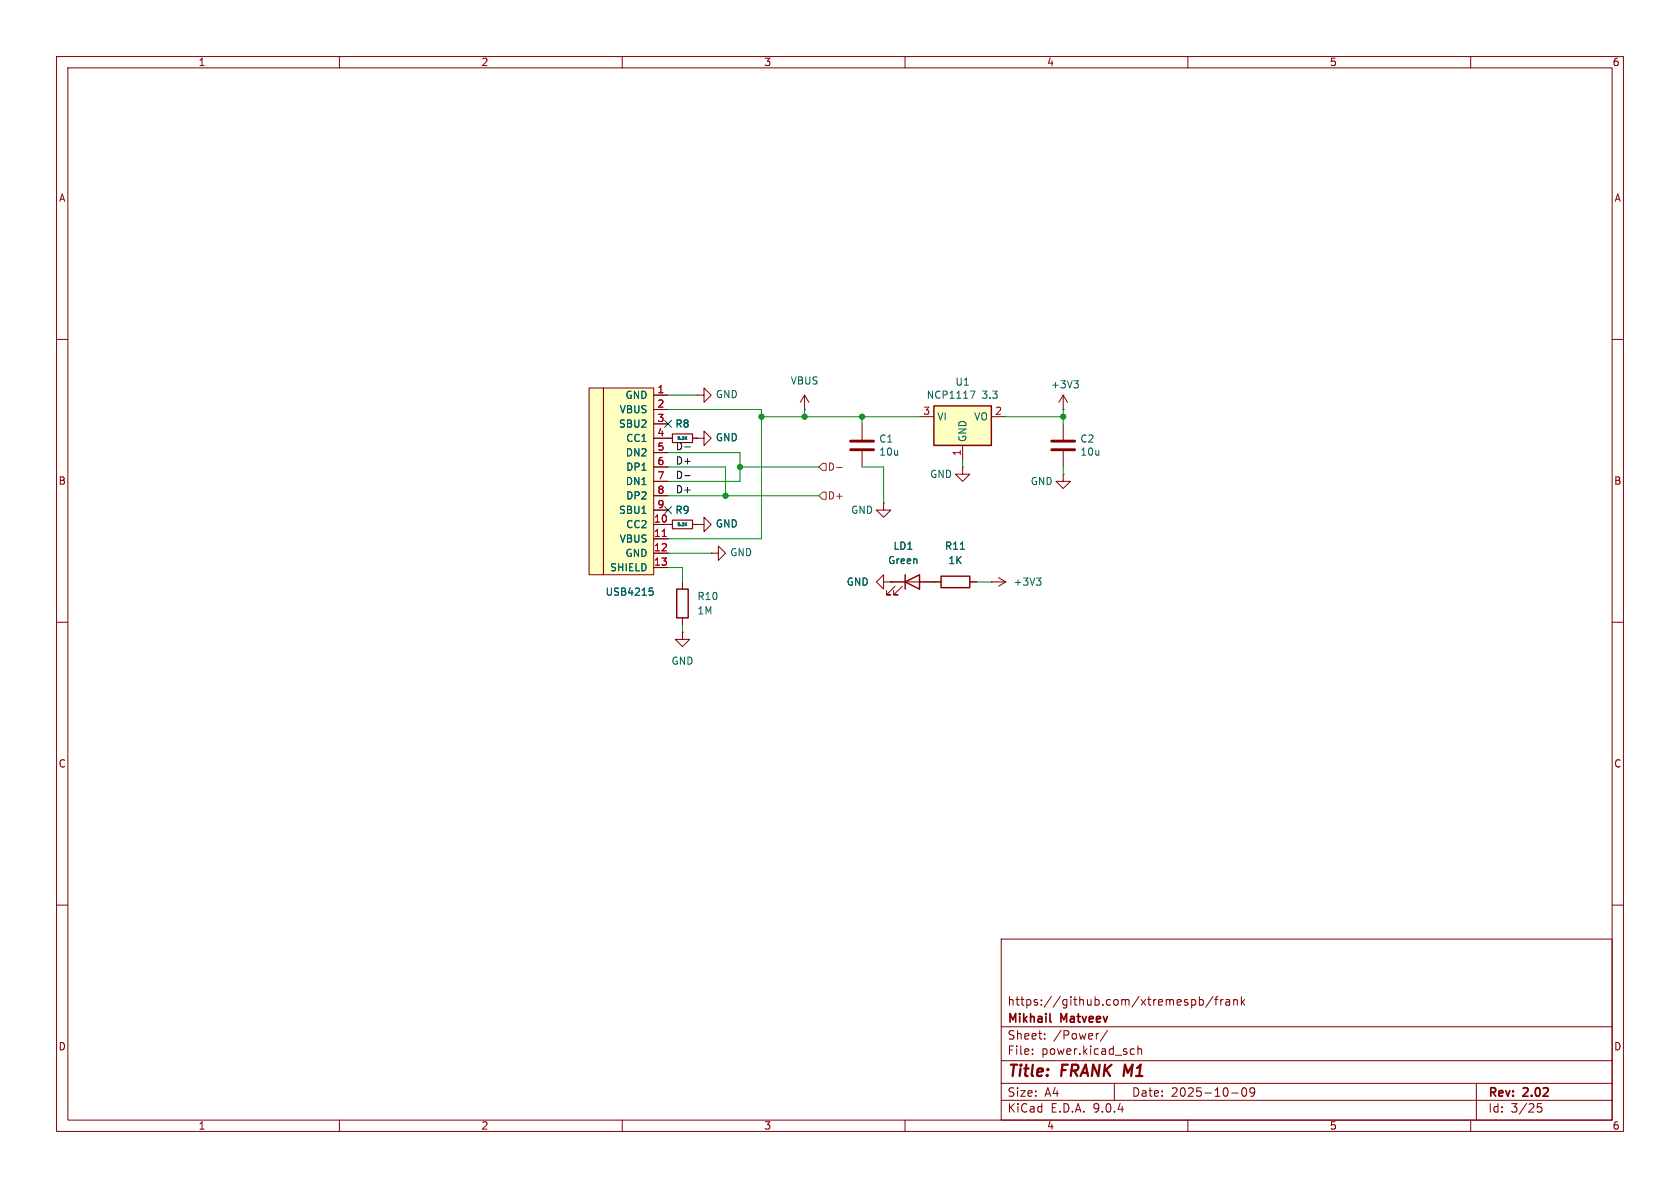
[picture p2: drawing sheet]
<svg xmlns="http://www.w3.org/2000/svg" width="297mm" height="210mm" viewBox="0 0 297 210" stroke-linecap="round" stroke-linejoin="round" font-family="sans-serif">
<g fill="none" stroke="#840000" stroke-width=".18">
<path d="M10 10h277v190h-277zM12 12h273v186h-273zM60 10v2M110 10v2M160 10v2M210 10v2M260 10v2M10 60h2M118.1 77.5h.8M122.4 77.5h.8M123.2 77.5h1.3v-1.3l1.2 1.3-1.2 1.2v-1.2M123.2 77.5h.1"/>
<path d="M123.2 69.9h1.3v-1.3l1.2 1.3-1.2 1.2v-1.2M123.2 69.9h.1M142.2 72.4h.1M142.2 69.9l-.7 1.2M142.2 69.9l.8 1.2M142.2 69.9v2.5M285 60h2M123.2 92.7h1.3v-1.3l1.2 1.3-1.2 1.3v-1.3M123.2 92.7h.1M125.7 97.8h1.3v-1.3l1.3 1.3-1.3 1.3v-1.3M125.7 97.8h.1M10 110h2"/>
<path d="M120.6 111.8v1.2h1.3l-1.3 1.3-1.2-1.3h1.2M120.6 111.8h.1M120.6 102.9v1.2M120.6 109.2v1.3M165.1 102.9h1.3M171.4 102.9h1.3M285 110h2M10 160h2M177 166h108v32h-108zM210.7 176.8l.4-.1 .3 .3v.4l-.2 .2h-.5M212 176.8l.5-.1 .2 .3v.4l-.1 .2h-.6M212 176.2v1.5"/>
<path d="M214.5 176.1l-1.3 2M214.7 176.7h.6M215.3 176.2l-.3 .2v1.3M215.8 176.7v1M216.2 176.7l-.2 .1-.2 .2M216.7 176.8h.6l.1 .9M217.4 177.1h-.5a.29 .29 0 0 0-.2 .3 .29 .29 0 0 0 .2 .3l.5-.1M218.1 176.8l.2-.1 .4 .1v.9M218.1 176.7v1M219.5 176.2v1.5M219.6 177.1l.4 .6M220 176.7l-.5 .6"/>
<path d="M285 160h2M60 198v2M110 198v2M160 198v2M177 194.5h108M177 191.5h108M177 187.5h108M177 181.5h108M182.5 186.3v.1M182.5 185.5v.1M184.7 183.6v.1M184.7 182.8v.1"/>
<path d="M194.2 182.7l-.2 .1M195.8 182.1l-1.3 2M197 191.5v3M200.1 185.4l.4 .1M200.5 186.3l-.4 .1M201.2 185.5l.2-.1 .3 .1 .1 .9M201.2 184.9v1.5M210 198v2M217.7 193.2h1.2M219.7 192.4l.2-.1a.81 .81 0 0 1 .6 .6 .81 .81 0 0 1-.3 .8l-.2 .1a.81 .81 0 0 1-.3-1.4zM221.8 192.9l-.3 .3h-.3l-.2-.3 .1-.5 .4-.1 .2 .1a.99 .99 0 0 1-.3 1.4h-.3M260 198v2"/>
<path d="M261 191.5v6.5M272.5 195.1h-.7l-.1 .7 .3-.1h.5l.1 .3-.1 .5-.2 .1-.6-.1"/>
</g>
<path d="M185.6 180.5l.2 .2" fill="none" stroke="#840000" stroke-width=".3"/>
<path d="M119.6 104.1h2.1v5.1h-2.1zM166.4 101.9h5v2h-5z" fill="none" stroke="#840000" stroke-width=".25"/>
<path d="M121.2 77.4l.2 .3M121.4 77.2l-.3 .3M169.8 97.1h.7" fill="none" stroke="#006464" stroke-width=".18"/>
<path d="M118.9 76.7h3.5v1.5h-3.5z" fill="none" stroke="#840000" stroke-width=".2"/>
<g fill="#ffffc2">
<path d="M104.1 68.6h2.6v33h-2.6z"/>
<path d="M106.7 68.6h8.9v33h-8.9z"/>
</g>
<g fill="none" stroke="#840000" stroke-width=".18">
<path d="M104.1 68.6h2.6v33h-2.6zM106.7 68.6h8.9v33h-8.9zM115.6 69.9h2.5M115.6 72.4h2.5M115.6 74.9h2.5M115.6 77.5h2.5M188 72.4h.1M188 69.9l-.8 1.2M188 69.9l.7 1.2M188 69.9v2.5M188 74.9v2.8M188 79.8v2.8"/>
<path d="M115.6 80h2.5M115.6 82.6h2.5M115.6 85.1h2.5M115.6 87.6h2.5M115.6 90.2h2.5M115.6 92.7h3.3M115.6 95.3h2.5M115.6 97.8h2.5M122.4 92.7h.8M170.2 82.6v1.2h1.2l-1.2 1.3-1.3-1.3h1.3M170.2 82.6h.1M188 83.8v1.3h1.2l-1.2 1.3-1.3-1.3h1.3"/>
<path d="M188 83.8h.1M115.6 100.3h2.5M156.2 102.9v-1.3l-1.3 1.3 1.3 1.2v-1.2h1.3M157.5 102.9h.1M157.5 102.9h7.6M158.2 103.6l-1.5 1.6h.8h-.8v-.8M159.5 103.6l-1.5 1.6h.7h-.7v-.8M175.3 102.9h.1M175.3 102.9h2.5M176.5 102.1l1.3 .8M177.8 102.9l-1.3 .7"/>
</g>
<path d="M117.1 94.8h.7" fill="none" stroke="#a90000" stroke-width=".18"/>
<path d="M189.9 67.3h.7l-.4 .5M190.4 67.8l.2 .2v.3l-.2 .3M121.2 92.6l.2 .3M121.4 92.4l-.3 .3M114.8 104h.6M114.9 104.4h.3l.3 .3-.2 .5h-.4M183.2 102.2h.8l-.4 .5M183.8 102.7l.2 .2v.3l-.2 .2" fill="none" stroke="#006464" stroke-width=".18"/>
<path d="M118.9 91.9h3.5v1.6h-3.5z" fill="none" stroke="#840000" stroke-width=".2"/>
<path d="M160 102.9l2.6-1.3v2.5zM160 101.6v2.5" fill="none" stroke="#840000" stroke-width=".25"/>
<path d="M185.9 78h4.1M185.9 79.5h4.1" fill="none" stroke="#840000" stroke-width=".51"/>
<path d="M165.1 71.8h10.2v6.9h-10.2z" fill="#ffffc2"/>
<path d="M165.1 71.8h10.2v6.9h-10.2z" fill="none" stroke="#840000" stroke-width=".25"/>
<g fill="none" stroke="#840000" stroke-width=".18">
<path d="M115.6 77.5h3.3M115.6 69.9h2.5M115.6 72.4h2.5M115.6 74.9h2.5M122.4 77.5h.8M123.2 77.5h.1M152.4 74.9v2.8M152.4 79.8v2.8M162.6 73.7h2.5M170.2 78.7v2.6M175.3 73.7h2.5M115.6 80h2.5"/>
<path d="M115.6 82.6h2.5M115.6 85.1h2.5M115.6 87.6h2.5M115.6 90.2h2.5M115.6 92.7h3.3M115.6 95.3h2.5M115.6 97.8h2.5M122.4 92.7h.8M123.2 92.7h.1M156.2 88.9v1.3h1.3l-1.3 1.2-1.3-1.2h1.3M156.2 88.9h.1M115.6 100.3h2.5"/>
<path d="M157.5 102.9h.1M157.5 102.9h2.5M162.6 102.9h3.8M171.4 102.9h1.3"/>
</g>
<path d="M121.2 77.4l.2 .3M121.4 77.2l-.3 .3M171.5 69.1h.9l-.6 1.3M121.2 92.6l.2 .3M121.4 92.4l-.3 .3M169.8 97.1h.7M114.8 104h.6M114.9 104.4h.3l.3 .3-.2 .5h-.4" fill="none" stroke="#006464" stroke-width=".18"/>
<path d="M150.4 78h4M150.4 79.5h4" fill="none" stroke="#840000" stroke-width=".51"/>
<path d="M145.4 87h.6v1.3h-.6l-.6-.7zM145.4 81.9h.6v1.3h-.6l-.6-.6zM147.9 82.6h1" fill="none" stroke="#725600" stroke-width=".18"/>
<path d="M121.1 79h.9M121.1 84.1h.9" fill="none" stroke="#0f0f0f" stroke-width=".18"/>
<g fill="none" stroke="#009600" stroke-width=".18">
<path d="M118.1 72.4h16.5v22.9h-16.5M118.1 69.9h5.1M134.6 73.7h28M142.2 72.4v1.3M152.4 73.7v1.2M177.8 73.7h10.2M188 72.4v2.5M118.1 80h12.7v5.1h-12.7M118.1 82.6h10.2v5M118.1 87.6h26.7M118.1 97.8h7.6M130.8 82.6h14"/>
<path d="M152.4 82.6h3.8v6.3M170.2 81.3v1.3M188 82.6v1.2M118.1 100.3h2.5v2.6M120.6 110.5v1.3M172.7 102.9h2.6"/>
</g>
<path d="M117.5 74.3l1.2 1.2M118.7 74.3l-1.2 1.2M117.5 89.6l1.2 1.2M118.7 89.6l-1.2 1.2" fill="none" stroke="#000084" stroke-width=".18"/>
<path d="M117.1 94.8h.7" fill="none" stroke="#a90000" stroke-width=".18"/>
<g fill="#009600" stroke="#009600" stroke-width=".18">
<circle cx="128.3" cy="87.6" r=".46"/>
<circle cx="130.8" cy="82.6" r=".46"/>
<circle cx="134.6" cy="73.7" r=".46"/>
<circle cx="142.2" cy="73.7" r=".46"/>
<circle cx="152.4" cy="73.7" r=".46"/>
<circle cx="188" cy="73.7" r=".46"/>
</g>
<g font-size="2.8" fill="#840000">
<text x="178" y="190.9">Title:</text>
<text x="187.7" y="190.9">FRANK M1</text>
</g>
<g font-size="2.1" fill="#840000">
<text x="178" y="178">https://github.com/xtremespb/frank</text>
<text x="178" y="184">Sheet:</text>
<text x="178" y="181.2">Mikhail</text>
<text x="186.2" y="184">/Power/</text>
<text x="187.6" y="181.2">Matveev</text>
<text x="178" y="186.7">File:</text>
<text x="184.1" y="186.7">power.kicad_sch</text>
<text x="178" y="196.9">KiCad</text>
<text x="178" y="194.1">Size:</text>
<text x="184.7" y="194.1">A4</text>
<text x="185.7" y="196.9">E.D.A.</text>
<text x="193.3" y="196.9">9.0.4</text>
<text x="200" y="194.1">Date:</text>
<text x="207" y="194.1">2025-10-09</text>
<text x="263" y="194.3">Rev:</text>
<text x="263" y="196.9">Id:</text>
<text x="267.1" y="196.9">3/25</text>
<text x="269.4" y="194.3">2.02</text>
</g>
<g font-size="1.8" fill="#840000">
<text x="35" y="11.9">1</text>
<text x="85" y="11.9">2</text>
<text x="135" y="11.9">3</text>
<text x="185" y="11.9">4</text>
<text x="235" y="11.9">5</text>
<text x="285" y="11.9">6</text>
<text x="10.3" y="35.9">A</text>
<text x="285.3" y="35.9">A</text>
<text x="10.3" y="85.9">B</text>
<text x="285.3" y="85.9">B</text>
<text x="10.3" y="135.9">C</text>
<text x="285.3" y="135.9">C</text>
<text x="10.3" y="185.9">D</text>
<text x="285.3" y="185.9">D</text>
<text x="35" y="199.9">1</text>
<text x="85" y="199.9">2</text>
<text x="135" y="199.9">3</text>
<text x="185" y="199.9">4</text>
<text x="235" y="199.9">5</text>
<text x="285" y="199.9">6</text>
</g>
<g font-size="1.8" fill="#006464">
<text x="110.5" y="70.7">GND</text>
<text x="126.5" y="70.6">GND</text>
<text x="139.7" y="68.2">VBUS</text>
<text x="163.7" y="70.7">NCP1117</text>
<text x="168.8" y="68.4">U1</text>
<text x="173.6" y="70.7">3.3</text>
<text x="185.7" y="68.9">+3V3</text>
<text x="109.3" y="75.8">SBU2</text>
<text x="109.5" y="73.3">VBUS</text>
<text x="119.3" y="75.8">R8</text>
<text x="165.6" y="74.5">VI</text>
<text x="172.1" y="74.5">VO</text>
<text x="110.5" y="80.9">DN2</text>
<text x="110.6" y="78.3">CC1</text>
<text x="110.6" y="83.4">DP1</text>
<text x="126.5" y="78.2">GND</text>
<text x="155.3" y="78.4">C1</text>
<text x="155.3" y="80.7">10u</text>
<text x="171" y="78.2" transform="rotate(-90 171 78.2)">GND</text>
<text x="190.9" y="78.4">C2</text>
<text x="190.9" y="80.7">10u</text>
<text x="110.5" y="86">DN1</text>
<text x="110.6" y="88.5">DP2</text>
<text x="164.3" y="84.7">GND</text>
<text x="182.1" y="86">GND</text>
<text x="109.3" y="91">SBU1</text>
<text x="110.6" y="93.6">CC2</text>
<text x="119.3" y="91">R9</text>
<text x="126.5" y="93.4">GND</text>
<text x="150.4" y="91">GND</text>
<text x="107.8" y="101.2">SHIELD</text>
<text x="109.5" y="96.1">VBUS</text>
<text x="110.5" y="98.7">GND</text>
<text x="129" y="98.5">GND</text>
<text x="156.9" y="99.9">Green</text>
<text x="157.8" y="97.4">LD1</text>
<text x="167" y="97.4">R11</text>
<text x="167.6" y="99.9">1K</text>
<text x="107" y="105.5">USB4215</text>
<text x="123.2" y="106.3">R10</text>
<text x="149.6" y="103.7">GND</text>
<text x="179.1" y="103.7">+3V3</text>
<text x="123.2" y="108.8">1M</text>
<text x="118.6" y="117.7">GND</text>
</g>
<g font-size="1.8" fill="#a90000">
<text x="116.1" y="69.6">1</text>
<text x="116.1" y="72.1">2</text>
<text x="116.1" y="74.7">3</text>
<text x="116.1" y="77.2">4</text>
<text x="163.1" y="73.4">3</text>
<text x="175.8" y="73.4">2</text>
<text x="116.1" y="79.8">5</text>
<text x="116.1" y="82.3">6</text>
<text x="169.9" y="80.7" transform="rotate(-90 169.9 80.7)">1</text>
<text x="116.1" y="84.8">7</text>
<text x="116.1" y="87.4">8</text>
<text x="116.1" y="89.9">9</text>
<text x="115.5" y="92.5">10</text>
<text x="115.5" y="95">11</text>
<text x="115.5" y="97.5">12</text>
<text x="115.5" y="100.1">13</text>
</g>
<g font-size="1.8" fill="#0f0f0f">
<text x="119.4" y="79.7">D-</text>
<text x="119.4" y="82.2">D+</text>
<text x="119.4" y="84.7">D-</text>
<text x="119.4" y="87.3">D+</text>
</g>
<g font-size="1.8" fill="#725600">
<text x="146.2" y="83.4">D-</text>
<text x="146.2" y="88.5">D+</text>
</g>
<g font-size=".7" fill="#006464">
<text x="119.7" y="77.9">5.1K</text>
<text x="119.7" y="93.2">5.1K</text>
</g>
</svg>
